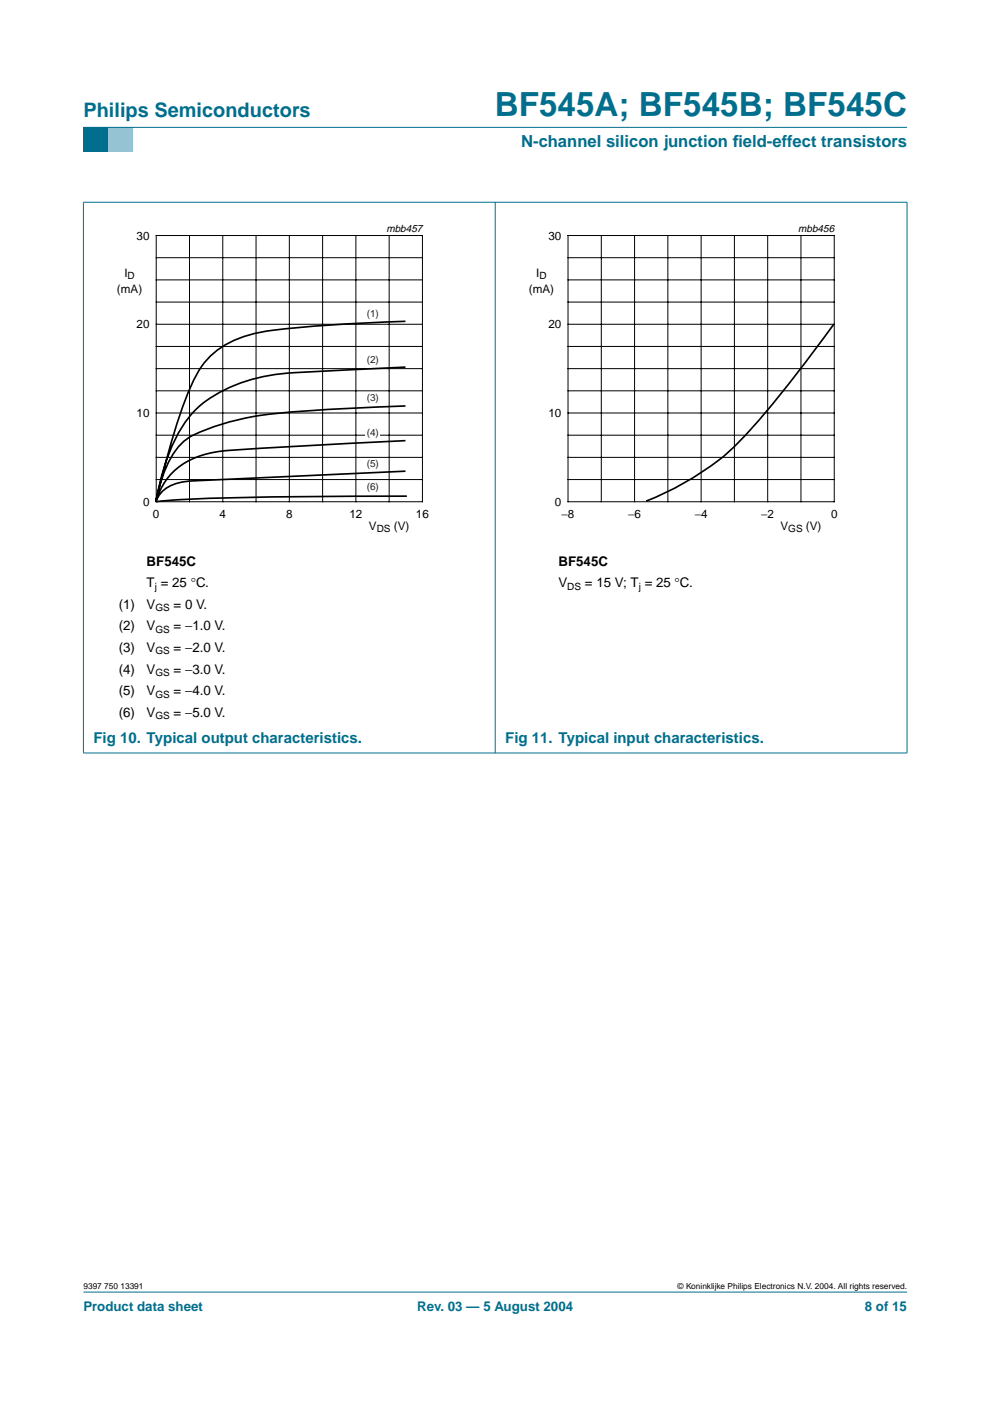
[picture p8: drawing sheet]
<svg xmlns="http://www.w3.org/2000/svg" width="210mm" height="297mm" viewBox="0 0 210 297" stroke-linecap="round" stroke-linejoin="round" font-family="sans-serif">
<path d="M17.7 273.9h174.6z" fill="#006e8c" stroke="#006e8c" stroke-width=".21"/>
<path d="M17.7 27h5.3v5.3h-5.3z" fill-rule="evenodd" fill="#006e8c"/>
<path d="M23 27h5.3v5.3h-5.3z" fill-rule="evenodd" fill="#96c4d6"/>
<g fill="#006e8c" stroke="#006e8c" stroke-width=".21">
<path d="M17.7 27h174.6z"/>
<path d="M17.7 42.9v116.7z"/>
<path d="M105 42.8v116.9z"/>
<path d="M192.3 42.9v116.7z"/>
<path d="M17.6 42.9h174.8z"/>
<path d="M17.6 159.6h174.8z"/>
</g>
<path d="M20.4 47.1h81.9v66.3h-81.9z" fill="none" stroke="#fff" stroke-width=".21"/>
<g fill="none" stroke="#000" stroke-width=".21">
<path d="M33.1 49.9h56.5v56.5h-56.5zM33.1 59.3h56.5M33.1 54.6h56.5M40.2 49.9v56.5M47.2 49.9v56.5M54.3 49.9v56.5M61.3 49.9v56.5M68.4 49.9v56.5M75.5 49.9v56.5M82.5 49.9v56.5M33.1 68.8h56.5M33.1 78.2h56.5"/>
<path d="M33.1 64h56.5M33.1 73.5h56.5M33.1 87.6h56.5M33.1 97h56.5M33.1 82.9h56.5M33.1 92.3h56.5M33.1 101.7h56.5"/>
</g>
<path d="M77.5 90.5h3.1v2.6h-3.1z" fill="#fff"/>
<path d="M86 68.1a301.4 301.4 0 0 0-29.9 2.2 20.3 20.3 0 0 0-12.6 6.4 39.7 39.7 0 0 0-5.7 12.2 217.8 217.8 0 0 0-4.8 17.5M86 77.8l-17.5 .9a60.5 60.5 0 0 0-16.3 2.1 24.2 24.2 0 0 0-13.1 9 43.6 43.6 0 0 0-6.1 16.6M176.7 68.8l-6.6 9a129.3 129.3 0 0 1-16.7 19 64.5 64.5 0 0 1-16.4 9.4M86 86.1a293.6 293.6 0 0 0-32.1 2.2 48.7 48.7 0 0 0-13.8 4.4 14.4 14.4 0 0 0-5.3 7.4l-1 3-.8 3.3M86 93.4l-34.6 1.9a25.6 25.6 0 0 0-11.8 2.6 13.7 13.7 0 0 0-6.6 8.5M86 99.9l-40.3 1.8a45.9 45.9 0 0 0-8.2 .8 6.3 6.3 0 0 0-4.5 3.9M86.3 105.2a785.8 785.8 0 0 0-51.4 1l-1.9 .2" fill="none" stroke="#000" stroke-width=".35"/>
<path d="M107.7 47.1h81.9v66.3h-81.9z" fill="none" stroke="#fff" stroke-width=".21"/>
<g fill="none" stroke="#000" stroke-width=".21">
<path d="M120.4 49.9h56.5v56.5h-56.5zM120.4 59.3h56.5M120.4 54.6h56.5M127.5 49.9v56.5M134.5 49.9v56.5M141.6 49.9v56.5M148.7 49.9v56.5M155.7 49.9v56.5M162.8 49.9v56.5M169.8 49.9v56.5M120.4 68.8h56.5M120.4 78.2h56.5"/>
<path d="M120.4 64h56.5M120.4 73.5h56.5M120.4 87.6h56.5M120.4 97h56.5M120.4 82.9h56.5M120.4 92.3h56.5M120.4 101.7h56.5"/>
</g>
<text font-size="7.1" fill="#006e8c" x="104.9" y="24.7">BF545A; BF545B; BF545C</text>
<text font-size="4.2" fill="#006e8c" x="17.7" y="24.9">Philips Semiconductors</text>
<g font-size="3.5" fill="#006e8c">
<text x="110.5" y="31.1">N-channel silicon junction f</text>
<text x="155.4" y="31.1">ield-effect transistors</text>
</g>
<g font-size="3.2" fill="#006e8c">
<text x="19.8" y="157.5">Fig 10. Typical output characteristics.</text>
<text x="107.1" y="157.5">Fig 11. Typical input characteristics.</text>
</g>
<g font-size="2.8">
<text x="31.1" y="119.9">BF545C</text>
<text x="118.4" y="119.9">BF545C</text>
<text x="31.1" y="124.5">T = 25 °C.</text>
<text x="118.4" y="124.5">V</text>
<text x="124" y="124.5">= 15 V; T = 25 °C.</text>
<text x="25.2" y="129.1">(1)</text>
<text x="31.1" y="129.1">V</text>
<text x="36.8" y="129.1">= 0 V.</text>
<text x="25.2" y="133.7">(2)</text>
<text x="31.1" y="133.7">V</text>
<text x="36.8" y="133.7">= −1.0 V.</text>
<text x="25.2" y="138.3">(3)</text>
<text x="25.2" y="142.8">(4)</text>
<text x="31.1" y="138.3">V</text>
<text x="31.1" y="142.8">V</text>
<text x="36.8" y="138.3">= −2.0 V.</text>
<text x="36.8" y="142.8">= −3.0 V.</text>
<text x="25.2" y="147.4">(5)</text>
<text x="31.1" y="147.4">V</text>
<text x="36.8" y="147.4">= −4.0 V.</text>
<text x="25.2" y="152">(6)</text>
<text x="31.1" y="152">V</text>
<text x="36.8" y="152">= −5.0 V.</text>
</g>
<g font-size="2.8" fill="#006e8c">
<text x="17.7" y="278">Product data sheet</text>
<text x="88.5" y="278">Rev. 03 — 5 August 2004</text>
<text x="183.4" y="278">8 of 15</text>
</g>
<g font-size="2.5">
<text x="29" y="50.8">30</text>
<text x="116.3" y="50.8">30</text>
<text x="26.4" y="58.7">I</text>
<text x="113.7" y="58.7">I</text>
<text x="24.8" y="62.2">(mA)</text>
<text x="112.1" y="62.2">(mA)</text>
<text x="29" y="69.6">20</text>
<text x="116.3" y="69.6">20</text>
<text x="29" y="88.4">10</text>
<text x="116.3" y="88.4">10</text>
<text x="30.3" y="107.2">0</text>
<text x="117.7" y="107.2">0</text>
<text x="32.4" y="109.8">0</text>
<text x="46.5" y="109.8">4</text>
<text x="60.7" y="109.8">8</text>
<text x="74.1" y="109.8">12</text>
<text x="78.2" y="112.3">V</text>
<text x="83.5" y="112.3">(V)</text>
<text x="88.2" y="109.8">16</text>
<text x="119.1" y="109.8">−8</text>
<text x="133.2" y="109.8">−6</text>
<text x="147.3" y="109.8">−4</text>
<text x="161.4" y="109.8">−2</text>
<text x="165.5" y="112.3">V</text>
<text x="170.9" y="112.3">(V)</text>
<text x="176.2" y="109.8">0</text>
</g>
<g font-size="2.2">
<text x="81.9" y="49.1">mbb457</text>
<text x="169.3" y="49.1">mbb456</text>
</g>
<g font-size="2.1">
<text x="27.1" y="59.2">D</text>
<text x="114.4" y="59.2">D</text>
<text x="79.9" y="112.8">DS</text>
<text x="167.1" y="112.8">GS</text>
<text x="32.8" y="125">j</text>
<text x="120.3" y="125">DS</text>
<text x="135.4" y="125">j</text>
<text x="33" y="129.6">GS</text>
<text x="33" y="134.2">GS</text>
<text x="33" y="138.8">GS</text>
<text x="33" y="143.3">GS</text>
<text x="33" y="147.9">GS</text>
<text x="33" y="152.5">GS</text>
</g>
<g font-size="2.1" fill="#231f20">
<text x="77.8" y="67.1">(1)</text>
<text x="77.8" y="76.9">(2)</text>
<text x="77.8" y="85">(3)</text>
<text x="77.8" y="92.4">(4)</text>
<text x="77.8" y="99">(5)</text>
<text x="77.8" y="103.9">(6)</text>
</g>
<g font-size="1.8">
<text x="17.7" y="273.4">9397 750 13391</text>
<text x="143.7" y="273.4">© Koninklijke Philips Electronics N.V. 2004. All rights reserved.</text>
</g>
</svg>
